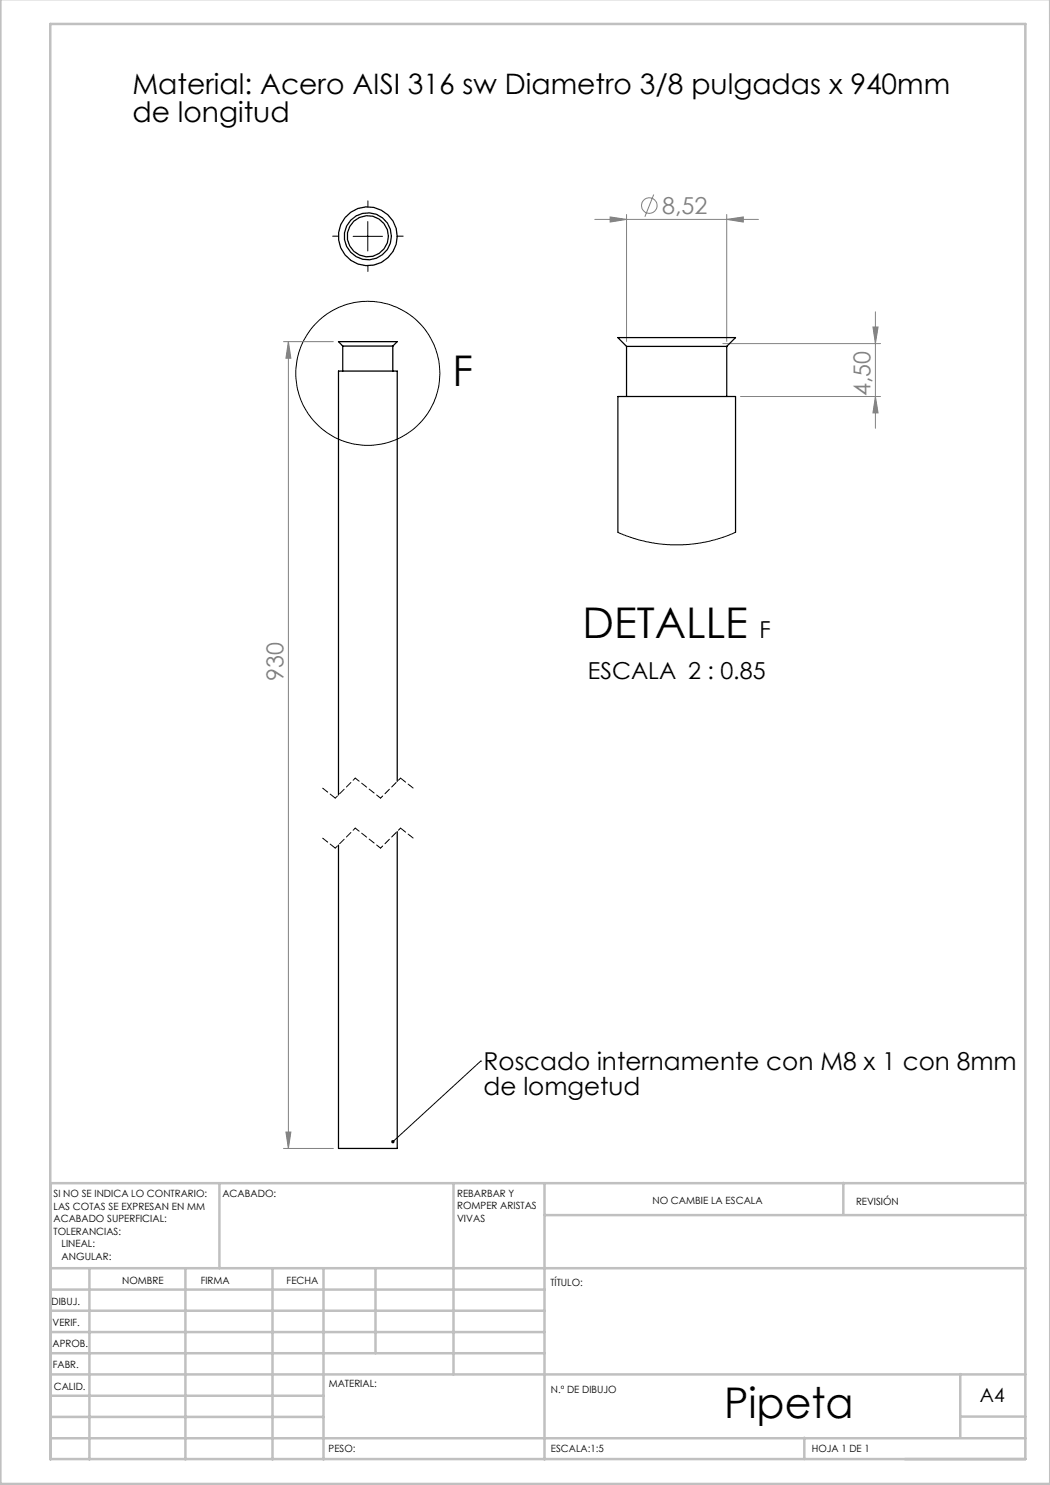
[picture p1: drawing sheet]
<svg xmlns="http://www.w3.org/2000/svg" width="210mm" height="297mm" viewBox="0 0 210 297" stroke-linecap="round" stroke-linejoin="round" font-family="sans-serif">
<g fill="none" stroke="#808080" stroke-width=".2">
<path d="M130.7 38.9l-1.7 4.5M119 43.9h32.7M122 43.4l3.3 .5-3.3 .5zM125.3 42.9v25.4M145.3 43.9l3.4-.5v1zM145.3 42.9v25.4M56.7 68.3h10M57.7 68.3l.5 3.3h-1zM57.7 68.3v161.4M144.6 68.7h31.5M148.1 79.3h28M174.6 65.4h1l-.5 3.3z"/>
<path d="M175.1 79.3l.5 3.3h-1zM175.1 62.4v23.3M56.7 229.7h10M57.2 226.4h1l-.5 3.3z"/>
<circle cx="129.9" cy="41.1" r="1.55"/>
</g>
<g fill="none" stroke="#000" stroke-width=".2">
<path d="M70.6 47.3h5.9M73.6 44.3v5.9M96.1 212.2h.1M96.1 212.2l-17.5 16.1"/>
<circle cx="73.6" cy="74.7" r="14.4"/>
</g>
<path d="M67.7 47.2h-1.2M73.6 41.4v-1.2M73.6 53.1v1.2M79.5 47.2h1.1" fill="none" stroke="#000" stroke-width=".2" stroke-dasharray="15.2 1.3 1.3 1.3"/>
<path d="M67.1 159.6l-2.6-2M82.6 157.6l-2.5-2M67.1 169.6l-2.6-2M82.6 167.6l-2.5-2" fill="none" stroke="#000" stroke-width=".2" stroke-dasharray="1.3 .6"/>
<path d="M71.1 155.6l-4 4M80.1 155.6l-4 4M71.1 165.6l-4 4M80.1 165.6l-4 4" fill="none" stroke="#000" stroke-width=".2" stroke-dasharray="1.3 .6" stroke-dashoffset=".7"/>
<path d="M76.1 159.6l-5-4M76.1 169.6l-5-4" fill="none" stroke="#000" stroke-width=".2" stroke-dasharray="1.3 .6" stroke-dashoffset=".3"/>
<g fill="none" stroke="#c0c0c0" stroke-width=".5">
<path d="M.1 -.1v296.9h209.9v-296.9M10.1 4.8h195v287h-195zM43.9 236.6v17M90.7 236.6v38.3M108.9 236.6v55.3M168.7 236.6v6.3M205.1 236.6h-195v55.3M10.1 253.6h195M10.1 257.9h98.8M17.9 253.6v38.3M37.1 253.6v38.3M54.5 253.6v38.3"/>
<path d="M64.7 253.6v38.3M75.1 253.6v17M108.9 243h96.2M10.1 270.6h98.8M10.1 266.4h98.8M10.1 262.1h98.8M10.1 279.1h54.6M10.1 274.9h195M192.1 274.8v12.7M10.1 287.7h195M10.1 283.4h54.6M160.9 287.5v4.3"/>
<path d="M192.1 283.3h13"/>
</g>
<path d="M78.3 228.1a.34 .34 0 0 1 .5 0 .34 .34 0 0 1 0 .5 .34 .34 0 0 1-.5 0l.3-.3-.3 .3z" fill="#000"/>
<g fill="#808080">
<path d="M122 43.4l3.3 .5-3.3 .5zM145.3 43.9l3.4-.5v1z"/>
<path d="M57.2 226.4h1l-.5 3.3zM57.7 68.3l.5 3.3h-1zM175.1 79.3l.5 3.3h-1zM174.6 65.4h1l-.5 3.3z"/>
</g>
<g fill="none" stroke="#000" stroke-width=".25">
<path d="M68.5 69.2l-.8-.9h11.7l-.8 .9M68.5 69.2h10.1M68.5 69.2v5M78.6 69.2v5M125.3 69.3l-1.7-1.8h23.5l-1.8 1.8M125.3 69.3h20M125.3 69.3v10M145.3 69.3v10M123.6 106.5v-27.2h23.5v27.2M79.4 156.3v-82.1h-11.7v84.8M79.4 166.3v63.4h-11.7v-60.7"/>
<circle cx="73.6" cy="47.2" r="5.9"/>
<circle cx="73.6" cy="47.3" r="4.1"/>
<circle cx="73.6" cy="47.3" r="4.7"/>
</g>
<path d="M123.6 106.5l1.6 .7 4 1.1 2.4 .5 2.5 .2 3.6-.1 3.3-.5 3-.7 3.1-1.2" fill="none" stroke="#000" stroke-width=".2"/>
<g font-size="8.5">
<text x="90.5" y="77.2">F</text>
<text x="116.5" y="127.6">DETALLE</text>
<text x="144.8" y="283.5">Pipeta</text>
</g>
<g font-size="5.6">
<text x="26.5" y="18.8">Material: Acero AISI 316 sw Diametro 3/8 pulgadas x 940mm</text>
<text x="26.5" y="24.5">de longitud</text>
</g>
<g font-size="4.9">
<text x="96.7" y="214.1">Roscado internamente con M8 x 1 con 8mm</text>
<text x="96.7" y="219">de lomgetud</text>
</g>
<g font-size="4.7" fill="#808080">
<text x="132.4" y="42.8">8,52</text>
<text x="174.1" y="79.2" transform="rotate(-90 174.1 79.2)">4,50</text>
<text x="56.7" y="136.1" transform="rotate(-90 56.7 136.1)">930</text>
</g>
<g font-size="4.7">
<text x="151.9" y="127.6">F</text>
<text x="117.6" y="135.8">ESCALA 2 : 0.85</text>
</g>
<text font-size="3.9" x="196" y="280.4">A4</text>
<g font-size="2">
<text x="10.7" y="239.5">SI NO SE INDICA LO CONTRARIO:</text>
<text x="44.5" y="239.5">ACABADO:</text>
<text x="91.4" y="239.4">REBARBAR Y</text>
<text x="10.7" y="242">LAS COTAS SE EXPRESAN EN MM</text>
<text x="10.7" y="244.5">ACABADO SUPERFICIAL:</text>
<text x="91.4" y="241.9">ROMPER ARISTAS</text>
<text x="91.4" y="244.4">VIVAS</text>
<text x="130.5" y="240.8">NO CAMBIE LA ESCALA</text>
<text x="171.2" y="241">REVISIÓN</text>
<text x="10.7" y="247">TOLERANCIAS:</text>
<text x="12.3" y="249.5">LINEAL:</text>
<text x="12.3" y="252">ANGULAR:</text>
<text x="24.4" y="256.9">NOMBRE</text>
<text x="40.1" y="256.8">FIRMA</text>
<text x="57.3" y="256.8">FECHA</text>
<text x="110.1" y="257.1">TÍTULO:</text>
<text x="10.3" y="260.9">DIBUJ.</text>
<text x="10.5" y="269.3">APROB.</text>
<text x="10.5" y="265.2">VERIF.</text>
<text x="10.6" y="273.6">FABR.</text>
<text x="10.8" y="278">CALID.</text>
<text x="65.8" y="277.4">MATERIAL:</text>
<text x="110.2" y="278.5">N.º DE DIBUJO</text>
<text x="65.7" y="290.4">PESO:</text>
<text x="110.2" y="290.5">ESCALA:1:5</text>
<text x="162.4" y="290.4">HOJA 1 DE 1</text>
</g>
</svg>
